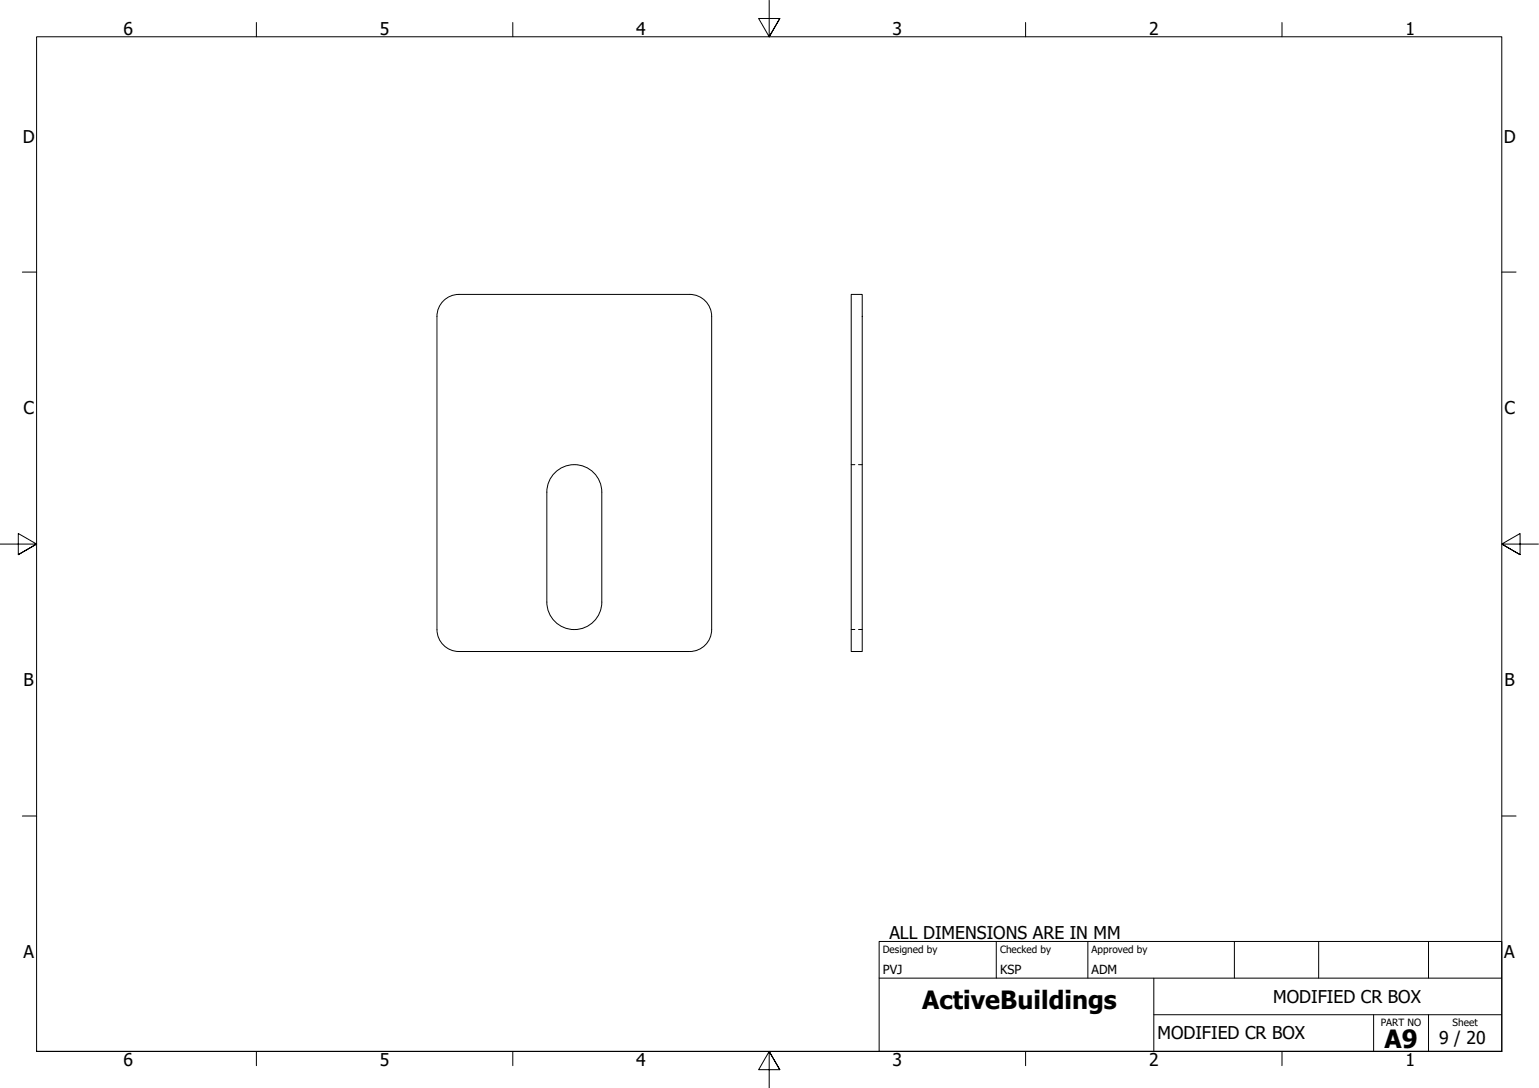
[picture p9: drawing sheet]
<svg xmlns="http://www.w3.org/2000/svg" width="420mm" height="297mm" viewBox="0 0 420 297" stroke-linecap="round" stroke-linejoin="round" font-family="sans-serif">
<!-- layer: Visible (ISO) -->
<path d="M119.3 86.4a6 6 0 0 1 6-6h63a6 6 0 0 1 6 6M194.3 86.4v85.5a6 6 0 0 1-6 6h-63a6 6 0 0 1-6-6v-85.5M232.4 80.4h3v97.5h-3zM151.1 129.4a7.5 7.5 0 0 1 8.3-2.1 7.5 7.5 0 0 1 4.9 7.1v30a7.5 7.5 0 0 1-7.5 7.5 7.5 7.5 0 0 1-7.5-7.5v-30a7.5 7.5 0 0 1 1.8-5z" fill="none" stroke="#000" stroke-width=".27"/>
<!-- layer: Hidden (ISO) -->
<path d="M232.4 126.9h1M234.4 126.9h1M232.4 171.9h1M234.4 171.9h1" fill="none" stroke="#000" stroke-width=".27"/>
<!-- layer: Border (ISO) -->
<g fill="none" stroke="#000" stroke-width=".27">
<path d="M70 6.1v3.9M140 6.1v3.9M210 0v10l-2.9-5h5.8l-2.9 5 2.9-5M280 6.1v3.9M350 6.1v3.9M6.1 74.3h3.9M410 74.3h3.9M0 148.5h10l-5-2.8v5.7l5-2.9-5 2.9M420 148.5h-10l5-2.8v5.7l-5-2.9 5 2.9M6.1 222.8h3.9M410 222.8h3.9M10 287v-277h400v277h-400h400"/>
<path d="M70 287v3.9M140 287v3.9M212.9 292l-2.9-5 2.9 5h-5.8l2.9-5v10M280 287v3.9M350 287v3.9"/>
</g>
<!-- layer: Title (ISO) -->
<path d="M240 257h170v30h-170zM272 257v10M297 257v10M337 257v10M360 257v10M390 257v10M240 267h170M315 277h95M315 267v20M375 277v10M390 277v10" fill="none" stroke="#000" stroke-width=".27"/>
<g font-size="6.9">
<text x="251.8" y="275.5">ActiveBuildings</text>
<text x="378" y="286.1">A9</text>
</g>
<g font-size="4.8">
<text x="33.7" y="9.6">6</text>
<text x="103.7" y="9.6">5</text>
<text x="173.7" y="9.6">4</text>
<text x="243.7" y="9.6">3</text>
<text x="313.7" y="9.6">2</text>
<text x="383.7" y="9.6">1</text>
<text x="6.2" y="38.9">D</text>
<text x="410.5" y="38.9">D</text>
<text x="6.4" y="113.2">C</text>
<text x="410.7" y="113.2">C</text>
<text x="6.4" y="187.4">B</text>
<text x="410.7" y="187.4">B</text>
<text x="242.8" y="256.3">ALL DIMENSIONS ARE IN MM</text>
<text x="6.4" y="261.7">A</text>
<text x="410.7" y="261.7">A</text>
<text x="347.6" y="273.8">MODIFIED CR BOX</text>
<text x="316" y="283.7">MODIFIED CR BOX</text>
<text x="392.9" y="285">9 / 20</text>
<text x="33.7" y="290.9">6</text>
<text x="103.7" y="290.9">5</text>
<text x="173.7" y="290.9">4</text>
<text x="243.7" y="290.9">3</text>
<text x="313.7" y="290.9">2</text>
<text x="383.7" y="290.9">1</text>
</g>
<g font-size="3.4">
<text x="241" y="266">PVJ</text>
<text x="273" y="266">KSP</text>
<text x="298" y="266">ADM</text>
</g>
<g font-size="2.7">
<text x="241" y="260.1">Designed by</text>
<text x="273" y="260.1">Checked by</text>
<text x="298" y="260.1">Approved by</text>
<text x="376.9" y="280.1">PART NO</text>
<text x="396.6" y="280.1">Sheet</text>
</g>
</svg>
